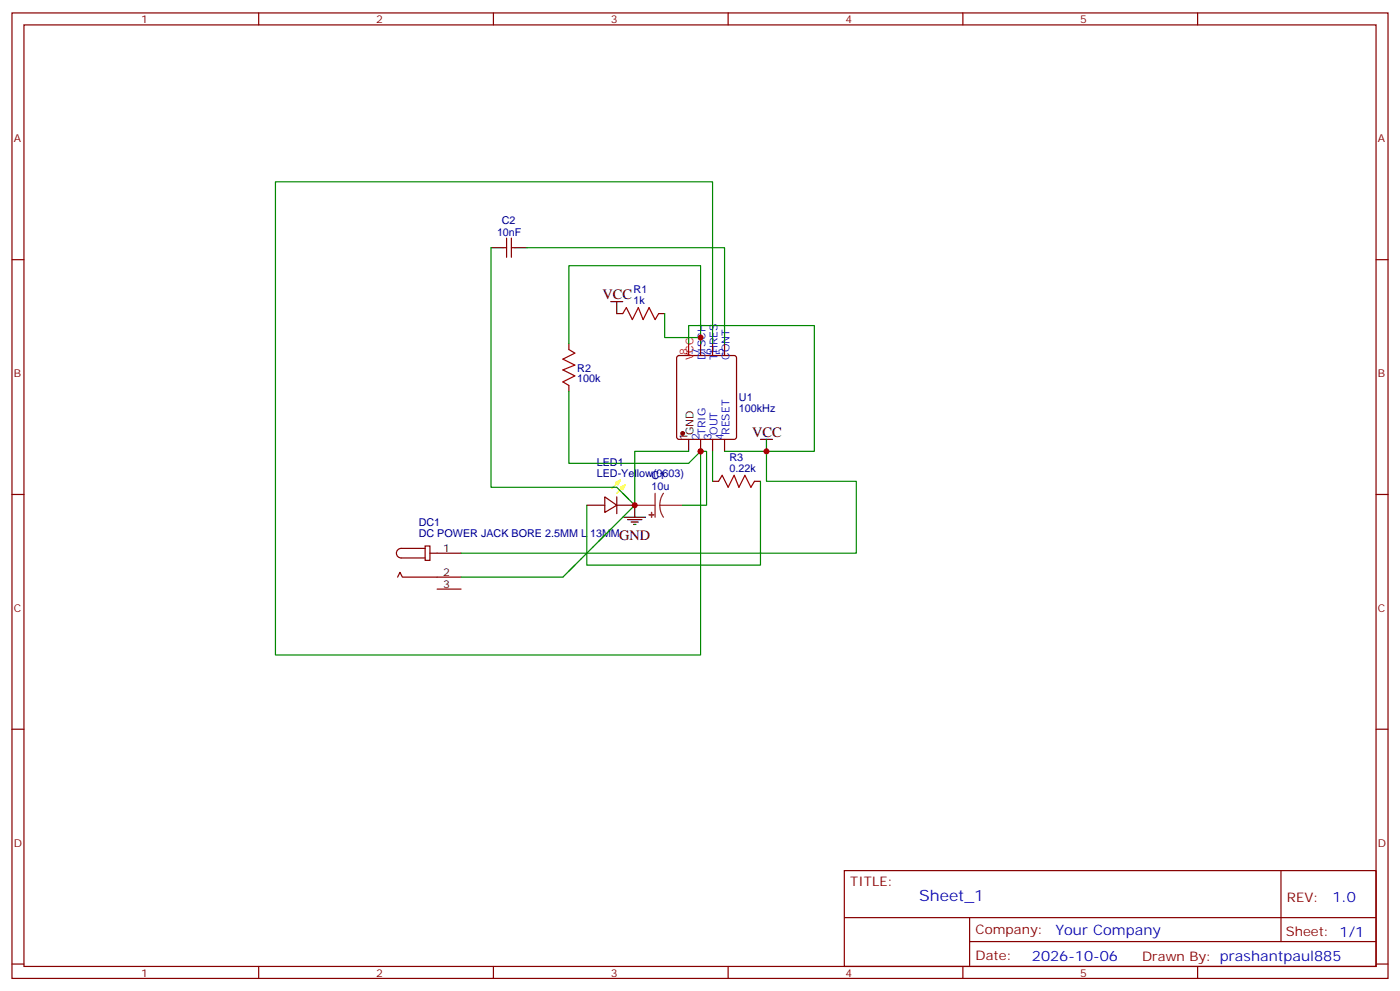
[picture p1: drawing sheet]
<svg xmlns="http://www.w3.org/2000/svg" width="412mm" height="292mm" viewBox="0 0 412 292" stroke-linecap="round" stroke-linejoin="round" font-family="sans-serif">
<g fill="none" stroke="#870000" stroke-width=".35">
<path d="M3.5 3.8h405.4v284.3h-405.4zM7.1 7.3h398.2v277.3h-398.2zM76.2 3.8v3.5M145.3 3.8v3.5M214.5 3.8v3.5M283.6 3.8v3.5M352.8 3.8v3.5M3.5 76.5h3.6M148.2 73h1M149.2 70.1v5.7M150.6 70.1v5.7M150.6 73h1.1"/>
<path d="M405.3 76.5h3.6M181.7 92.4h1.7M194 92.4h1.8M167.6 101.2v1.7M167.6 113.5v1.8M199.6 104.9l.4-.2h16.3l.5 .2 .2 .5v23.3l-.3 .5-.4 .2h-16.3l-.5-.2-.2-.5v-23.3zM206.4 101.2v3.5M209.9 101.2v3.5M213.4 101.2v3.5M206.4 129.4v3.5M209.9 129.4v3.5M213.4 129.4v3.5"/>
<path d="M3.5 145.6h3.6M172.9 148.8h5.3M178.2 146.3l3.5 2.5-3.5 2.1zM181.7 148.8h5.3M181.7 146.3v5M209.9 141.7h1.8M222.2 141.7h1.8M405.3 145.6h3.6M117.1 170l.7-1.4 .7 1.4h17.3M125.2 160.8h1.4v4.2h-1.4zM125.2 161.5h-7a1.41 1.41 0 0 0-1.4 1.4 1.41 1.41 0 0 0 1.4 1.4h7M126.6 162.9h9.2"/>
<path d="M128.8 173.5h7M3.5 214.8h3.6M405.3 214.8h3.6M248.7 256.4h156.6v28.2h-156.6zM377.3 256.4v20.9M248.7 270.2h156.5M285.6 277.3h119.6M285.6 270.2v14.2M3.5 283.9h3.6M76.2 284.6v3.5M145.3 284.6v3.5M214.5 284.6v3.5"/>
<path d="M283.6 284.6v3.5M352.8 284.6v3.5M405.3 283.9h3.6"/>
</g>
<path d="M183.4 92.4l1.1-1.8 1.8 3.5 1.7-3.5 1.4 3.5 1.8-3.5 1.8 3.5 1-1.7M167.6 102.9l1.7 1.1-3.5 1.8 3.5 1.7-3.5 1.4 3.5 1.8-3.5 1.8 1.8 1M211.7 141.7l1-1.7 1.8 3.5 1.8-3.5 1.4 3.5 1.7-3.5 1.8 3.5 1-1.8" fill="none" stroke="#a10000" stroke-width=".35"/>
<circle cx="201.1" cy="127.6" r=".53" fill="#870000" stroke="#870000" stroke-width=".35"/>
<path d="M144.6 73h3.6M151.7 73h3.5M179.9 88.8h3.5M181.7 88.8v3.6M202.8 129.4v3.5M224 129.4h3.5M225.8 129.4v3.5M183.8 152.3h6.3M184.9 153h4.2M185.9 153.7h2.1M186.6 154.4h.7M187 148.8v3.5" fill="none" stroke="#000" stroke-width=".35"/>
<path d="M202.8 101.2v3.5" fill="none" stroke="#f00" stroke-width=".35"/>
<path d="M187 148.8h6M193 145.3v7M194.4 148.8l.2 1.9 .8 1.6M194.4 148.8h6.7M195.4 145.3l-.8 1.7-.2 1.8" fill="none" stroke="#8c2424" stroke-width=".35"/>
<g fill="#8c2424" stroke="#8c2424" stroke-width=".35">
<path d="M191.9 150.9v1.4z"/>
<path d="M191.2 151.6h1.4z"/>
</g>
<path d="M181.3 142.1l1.4-.7-.7 1.4zM182.7 143.5l1.4-.7-.7 1.4zM182.7 141.4l-2.4 2.5M184.1 142.8l-2.4 2.5" fill="none" stroke="#ff0" stroke-width=".35"/>
<g fill="none" stroke="#008700" stroke-width=".35">
<path d="M144.6 73v70.5h37.1l5.3 5.3M155.2 73h58.2v28.2M195.8 92.4v7h10.6M167.6 115.3v21.2h35.2l3.6-3.6M167.6 101.2v-23h38.8v23M202.8 101.2v-5.3h37.1v37h-26.5M209.9 101.2v-47.6h-128.8v139.3h125.3v-60M202.8 132.9h-15.8v15.9M206.4 132.9h1.7v15.9h-7M209.9 132.9v8.8M225.8 132.9v8.8h26.4v21.2h-116.4M187 148.8l-21.2 21.2h-30"/>
<path d="M224 141.7v24.7h-51.1v-17.6"/>
</g>
<g fill="#c00">
<circle cx="187" cy="148.8" r=".88"/>
<circle cx="225.8" cy="132.9" r=".88"/>
<circle cx="206.4" cy="132.9" r=".88"/>
<circle cx="206.4" cy="99.4" r=".88"/>
</g>
<text font-size="4.6" fill="#00f" x="270.8" y="265.4">Sheet_1</text>
<g font-size="4.2">
<text x="177.4" y="88.1">VCC</text>
<text x="221.5" y="128.7">VCC</text>
<text x="182.4" y="159">GND</text>
</g>
<g font-size="4.2" fill="#00f">
<text x="392.5" y="265.7">1.0</text>
<text x="310.9" y="275.2">Your Company</text>
<text x="304" y="283">2026-10-06</text>
</g>
<g font-size="3.9" fill="#800">
<text x="250.5" y="261">TITLE:</text>
<text x="379.1" y="265.7">REV:</text>
<text x="287.4" y="275.2">Company:</text>
<text x="378.7" y="275.8">Sheet: 1/1</text>
<text x="287.4" y="282.9">Date:</text>
<text x="336.4" y="282.9">Drawn By: prashantpaul885</text>
</g>
<g font-size="3.2" fill="#800">
<text x="41.6" y="6.8">1</text>
<text x="110.8" y="6.8">2</text>
<text x="179.9" y="6.8">3</text>
<text x="249.1" y="6.8">4</text>
<text x="318.2" y="6.8">5</text>
<text x="4.1" y="41.9">A</text>
<text x="405.9" y="41.9">A</text>
<text x="4.1" y="111.1">B</text>
<text x="405.9" y="111.1">B</text>
<text x="4.1" y="180.2">C</text>
<text x="405.9" y="180.2">C</text>
<text x="4.1" y="249.3">D</text>
<text x="405.9" y="249.3">D</text>
<text x="41.6" y="287.6">1</text>
<text x="110.8" y="287.6">2</text>
<text x="179.9" y="287.6">3</text>
<text x="249.1" y="287.6">4</text>
<text x="318.2" y="287.6">5</text>
</g>
<g font-size="3.2" fill="#000080">
<text x="147.8" y="65.9">C2</text>
<text x="146.4" y="69.4">10nF</text>
<text x="186.6" y="89.5">1k</text>
<text x="186.6" y="86.4">R1</text>
<text x="170" y="112.6">100k</text>
<text x="170" y="109.5">R2</text>
<text x="217.7" y="118.2">U1</text>
<text x="217.7" y="121.3">100kHz</text>
<text x="175.8" y="137.2">LED1</text>
<text x="214.9" y="135.8">R3</text>
<text x="175.8" y="140.3">LED-Yellow(0603)</text>
<text x="191.9" y="141">C1</text>
<text x="214.9" y="138.9">0.22k</text>
<text x="191.9" y="144.2">10u</text>
<text x="123.3" y="155">DC1</text>
<text x="123.3" y="158.1">DC POWER JACK BORE 2.5MM L 13MM</text>
</g>
<g font-size="3.2" fill="#f00">
<text x="202.5" y="104.5" transform="rotate(-90 202.5 104.5)">8</text>
<text x="204.3" y="106" transform="rotate(-90 204.3 106)">VCC</text>
</g>
<g font-size="3.2" fill="#00f">
<text x="206" y="104.5" transform="rotate(-90 206 104.5)">7</text>
<text x="207.8" y="106" transform="rotate(-90 207.8 106)">DISCH</text>
<text x="209.5" y="104.5" transform="rotate(-90 209.5 104.5)">6</text>
<text x="211.3" y="106" transform="rotate(-90 211.3 106)">THRES</text>
<text x="213.1" y="104.5" transform="rotate(-90 213.1 104.5)">5</text>
<text x="214.8" y="106" transform="rotate(-90 214.8 106)">CONT</text>
<text x="206" y="129.6" transform="rotate(-90 206 129.6)">2</text>
<text x="207.8" y="128.1" transform="rotate(-90 207.8 128.1)">TRIG</text>
<text x="209.5" y="129.6" transform="rotate(-90 209.5 129.6)">3</text>
<text x="211.3" y="128.1" transform="rotate(-90 211.3 128.1)">OUT</text>
<text x="213.1" y="129.6" transform="rotate(-90 213.1 129.6)">4</text>
<text x="214.8" y="128.1" transform="rotate(-90 214.8 128.1)">RESET</text>
</g>
<g font-size="3.2">
<text x="202.5" y="129.6" transform="rotate(-90 202.5 129.6)">1</text>
<text x="204.3" y="128.1" transform="rotate(-90 204.3 128.1)">GND</text>
<text x="130.5" y="162.6">1</text>
<text x="130.5" y="169.6">2</text>
<text x="130.5" y="173.1">3</text>
</g>
</svg>
